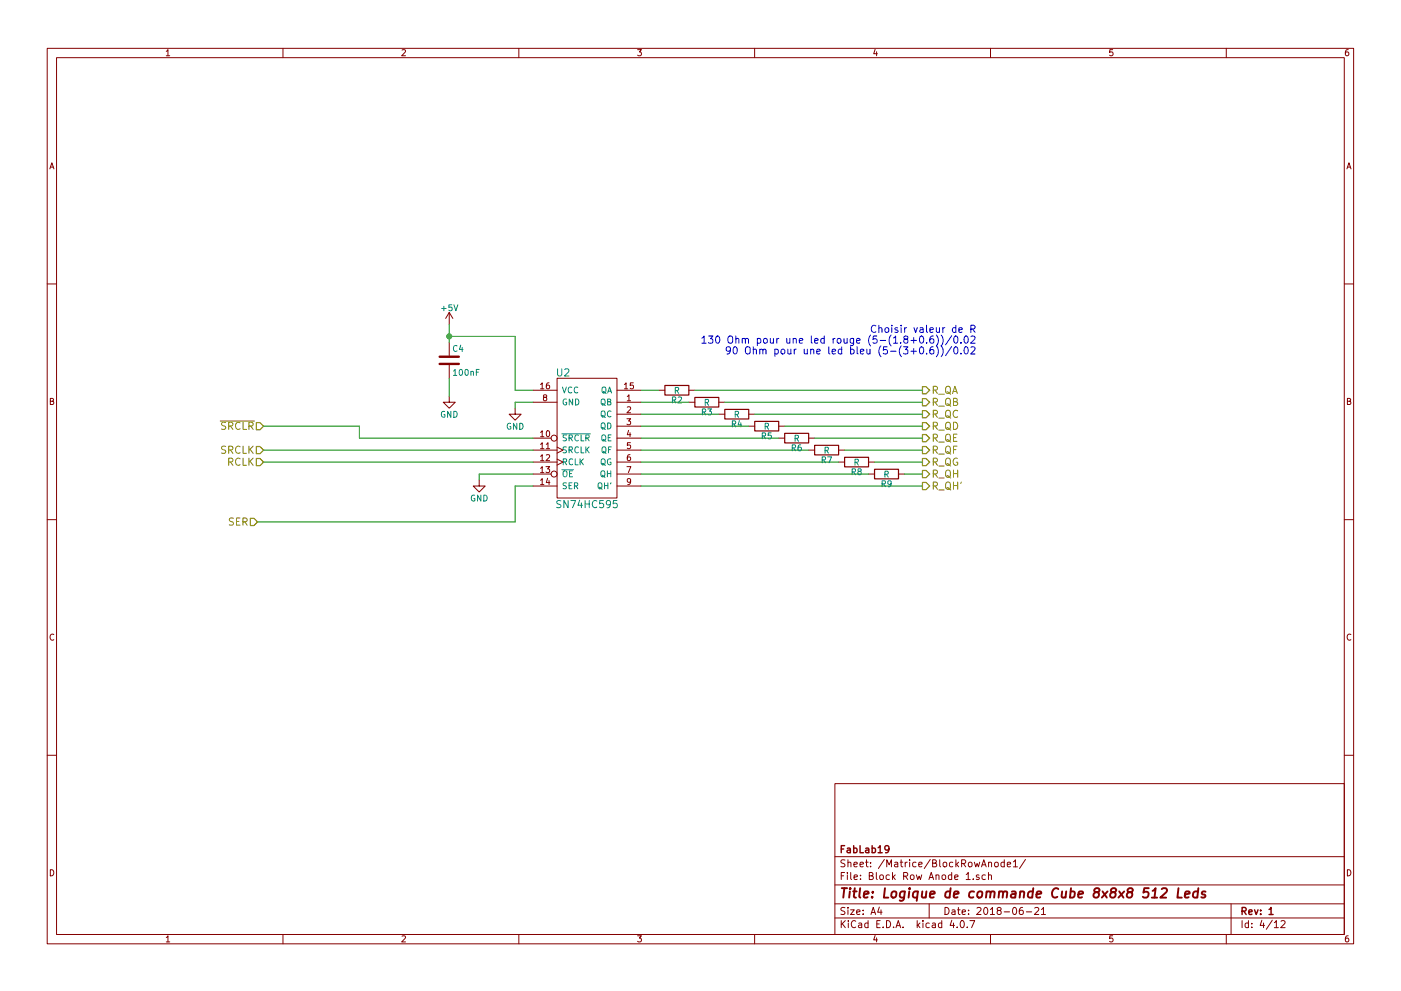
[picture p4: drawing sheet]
EESchema Schematic File Version 2
LIBS:power
LIBS:device
LIBS:switches
LIBS:relays
LIBS:motors
LIBS:transistors
LIBS:conn
LIBS:linear
LIBS:regul
LIBS:74xx
LIBS:cmos4000
LIBS:adc-dac
LIBS:memory
LIBS:xilinx
LIBS:microcontrollers
LIBS:dsp
LIBS:microchip
LIBS:analog_switches
LIBS:motorola
LIBS:texas
LIBS:intel
LIBS:audio
LIBS:interface
LIBS:digital-audio
LIBS:philips
LIBS:display
LIBS:cypress
LIBS:siliconi
LIBS:opto
LIBS:atmel
LIBS:contrib
LIBS:valves
LIBS:alex-library
LIBS:Cube-8x8x8-512_LEDS-cache
EELAYER 25 0
EELAYER END
$Descr A4 11693 8268
encoding utf-8
Sheet 4 12
Title "Logique de commande Cube 8x8x8 512 Leds"
Date "2018-06-21"
Rev "1"
Comp "FabLab19"
Comment1 ""
Comment2 ""
Comment3 ""
Comment4 ""
$EndDescr
$Comp
L SN74HC595 U2
U 1 1
P 4900 3650
F 0 "U2" H 4700 4200 60  0000 C CNN
F 1 "SN74HC595" H 4900 3100 60  0000 C CNN
F 2 "alex-library:DIP-16_W7.62mm_LongPads" H 5250 3550 60  0001 C CNN
F 3 "" H 5250 3550 60  0001 C CNN
	1    4900 3650
	1    0    0    -1  
$EndComp
$Comp
L C C4
U 1 1
P 3750 3000
F 0 "C4" H 3775 3100 50  0000 L CNN
F 1 "100nF" H 3775 2900 50  0000 L CNN
F 2 "alex-library:C-P_5.08-L_7.5-H_6-P_2.5" H 3788 2850 50  0001 C CNN
F 3 "" H 3750 3000 50  0001 C CNN
	1    3750 3000
	1    0    0    -1  
$EndComp
$Comp
L +5V #PWR022
U 1 1
P 3750 2700
F 0 "#PWR022" H 3750 2550 50  0001 C CNN
F 1 "+5V" H 3750 2840 50  0000 C CNN
F 2 "" H 3750 2700 50  0001 C CNN
F 3 "" H 3750 2700 50  0001 C CNN
	1    3750 2700
	1    0    0    -1  
$EndComp
$Comp
L GND #PWR023
U 1 1
P 3750 3300
F 0 "#PWR023" H 3750 3050 50  0001 C CNN
F 1 "GND" H 3750 3150 50  0000 C CNN
F 2 "" H 3750 3300 50  0001 C CNN
F 3 "" H 3750 3300 50  0001 C CNN
	1    3750 3300
	1    0    0    -1  
$EndComp
$Comp
L GND #PWR024
U 1 1
P 4300 3400
F 0 "#PWR024" H 4300 3150 50  0001 C CNN
F 1 "GND" H 4300 3250 50  0000 C CNN
F 2 "" H 4300 3400 50  0001 C CNN
F 3 "" H 4300 3400 50  0001 C CNN
	1    4300 3400
	1    0    0    -1  
$EndComp
$Comp
L GND #PWR025
U 1 1
P 4000 4000
F 0 "#PWR025" H 4000 3750 50  0001 C CNN
F 1 "GND" H 4000 3850 50  0000 C CNN
F 2 "" H 4000 4000 50  0001 C CNN
F 3 "" H 4000 4000 50  0001 C CNN
	1    4000 4000
	1    0    0    -1  
$EndComp
Text HLabel 2200 3750 0    60   Input ~ 0
SRCLK
Text HLabel 2200 3850 0    60   Input ~ 0
RCLK
Text HLabel 2150 4350 0    60   Input ~ 0
SER
Text HLabel 7700 3250 2    60   Output ~ 0
R_QA
Text HLabel 7700 3350 2    60   Output ~ 0
R_QB
Text HLabel 7700 3450 2    60   Output ~ 0
R_QC
Text HLabel 7700 3550 2    60   Output ~ 0
R_QD
Text HLabel 7700 3650 2    60   Output ~ 0
R_QE
Text HLabel 7700 3750 2    60   Output ~ 0
R_QF
Text HLabel 7700 3850 2    60   Output ~ 0
R_QG
Text HLabel 7700 3950 2    60   Output ~ 0
R_QH
Text HLabel 7700 4050 2    60   Output ~ 0
R_QH'
$Comp
L R R2
U 1 1
P 5650 3250
F 0 "R2" V 5730 3250 50  0000 C CNN
F 1 "R" V 5650 3250 50  0000 C CNN
F 2 "alex-library:R_Axial_Long6.3mm_Dia2.5mm_Pas15.24mm_Horizontal" V 5580 3250 50  0001 C CNN
F 3 "" H 5650 3250 50  0001 C CNN
	1    5650 3250
	0    1    1    0   
$EndComp
$Comp
L R R3
U 1 1
P 5900 3350
F 0 "R3" V 5980 3350 50  0000 C CNN
F 1 "R" V 5900 3350 50  0000 C CNN
F 2 "alex-library:R_Axial_Long6.3mm_Dia2.5mm_Pas15.24mm_Horizontal" V 5830 3350 50  0001 C CNN
F 3 "" H 5900 3350 50  0001 C CNN
	1    5900 3350
	0    1    1    0   
$EndComp
$Comp
L R R4
U 1 1
P 6150 3450
F 0 "R4" V 6230 3450 50  0000 C CNN
F 1 "R" V 6150 3450 50  0000 C CNN
F 2 "alex-library:R_Axial_Long6.3mm_Dia2.5mm_Pas15.24mm_Horizontal" V 6080 3450 50  0001 C CNN
F 3 "" H 6150 3450 50  0001 C CNN
	1    6150 3450
	0    1    1    0   
$EndComp
$Comp
L R R5
U 1 1
P 6400 3550
F 0 "R5" V 6480 3550 50  0000 C CNN
F 1 "R" V 6400 3550 50  0000 C CNN
F 2 "alex-library:R_Axial_Long6.3mm_Dia2.5mm_Pas15.24mm_Horizontal" V 6330 3550 50  0001 C CNN
F 3 "" H 6400 3550 50  0001 C CNN
	1    6400 3550
	0    1    1    0   
$EndComp
$Comp
L R R6
U 1 1
P 6650 3650
F 0 "R6" V 6730 3650 50  0000 C CNN
F 1 "R" V 6650 3650 50  0000 C CNN
F 2 "alex-library:R_Axial_Long6.3mm_Dia2.5mm_Pas15.24mm_Horizontal" V 6580 3650 50  0001 C CNN
F 3 "" H 6650 3650 50  0001 C CNN
	1    6650 3650
	0    1    1    0   
$EndComp
$Comp
L R R7
U 1 1
P 6900 3750
F 0 "R7" V 6980 3750 50  0000 C CNN
F 1 "R" V 6900 3750 50  0000 C CNN
F 2 "alex-library:R_Axial_Long6.3mm_Dia2.5mm_Pas15.24mm_Horizontal" V 6830 3750 50  0001 C CNN
F 3 "" H 6900 3750 50  0001 C CNN
	1    6900 3750
	0    1    1    0   
$EndComp
$Comp
L R R8
U 1 1
P 7150 3850
F 0 "R8" V 7230 3850 50  0000 C CNN
F 1 "R" V 7150 3850 50  0000 C CNN
F 2 "alex-library:R_Axial_Long6.3mm_Dia2.5mm_Pas15.24mm_Horizontal" V 7080 3850 50  0001 C CNN
F 3 "" H 7150 3850 50  0001 C CNN
	1    7150 3850
	0    1    1    0   
$EndComp
Wire Wire Line
	4450 3350 4300 3350
Wire Wire Line
	4300 3350 4300 3400
Wire Wire Line
	3750 3150 3750 3300
Wire Wire Line
	3750 2700 3750 2850
Wire Wire Line
	4450 3250 4300 3250
Wire Wire Line
	4300 3250 4300 2800
Wire Wire Line
	4300 2800 3750 2800
Connection ~ 3750 2800
Wire Wire Line
	4450 3950 4000 3950
Wire Wire Line
	4000 3950 4000 4000
Wire Wire Line
	5350 3250 5500 3250
Wire Wire Line
	5350 3350 5750 3350
Wire Wire Line
	5350 3450 6000 3450
Wire Wire Line
	5350 3550 6250 3550
Wire Wire Line
	5350 3650 6500 3650
Wire Wire Line
	5350 3750 6750 3750
Wire Wire Line
	5350 3850 7000 3850
$Comp
L R R9
U 1 1
P 7400 3950
F 0 "R9" V 7480 3950 50  0000 C CNN
F 1 "R" V 7400 3950 50  0000 C CNN
F 2 "alex-library:R_Axial_Long6.3mm_Dia2.5mm_Pas15.24mm_Horizontal" V 7330 3950 50  0001 C CNN
F 3 "" H 7400 3950 50  0001 C CNN
	1    7400 3950
	0    1    1    0   
$EndComp
Wire Wire Line
	5350 3950 7250 3950
Wire Wire Line
	5350 4050 7700 4050
Wire Wire Line
	5800 3250 7700 3250
Wire Wire Line
	6050 3350 7700 3350
Wire Wire Line
	6300 3450 7700 3450
Wire Wire Line
	6550 3550 7700 3550
Wire Wire Line
	6800 3650 7700 3650
Wire Wire Line
	7050 3750 7700 3750
Wire Wire Line
	7300 3850 7700 3850
Wire Wire Line
	7550 3950 7700 3950
Text Notes 8150 2950 2    60   ~ 0
Choisir valeur de R\n130 Ohm pour une led rouge (5-(1.8+0.6))/0.02\n90 Ohm pour une led bleu (5-(3+0.6))/0.02
Wire Wire Line
	2200 3750 4450 3750
Wire Wire Line
	2200 3850 4450 3850
Wire Wire Line
	2150 4350 4300 4350
Wire Wire Line
	4300 4350 4300 4050
Wire Wire Line
	4300 4050 4450 4050
Text HLabel 2200 3550 0    60   Input ~ 0
~SRCLR
Wire Wire Line
	2200 3550 3000 3550
Wire Wire Line
	3000 3550 3000 3650
Wire Wire Line
	3000 3650 4450 3650
$EndSCHEMATC
